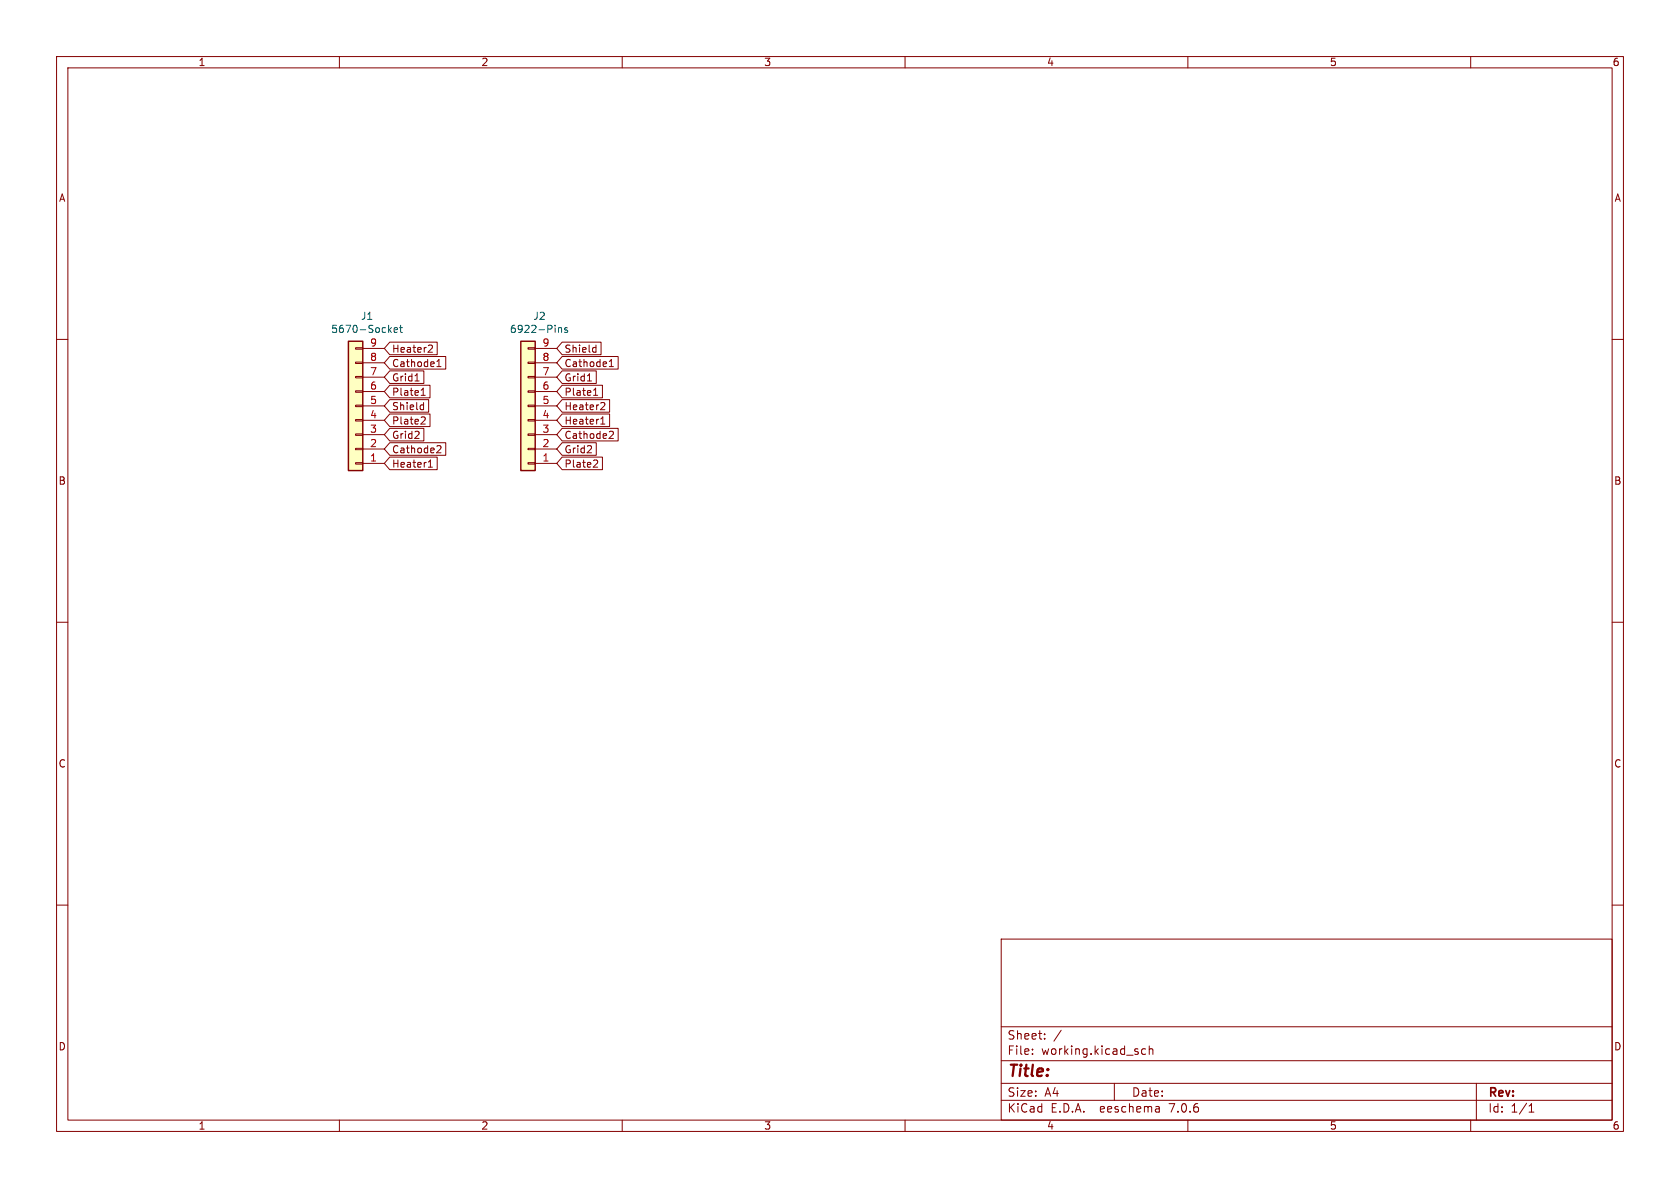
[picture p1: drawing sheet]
<svg xmlns="http://www.w3.org/2000/svg" width="297mm" height="210mm" viewBox="0 0 297 210" stroke-linecap="round" stroke-linejoin="round" font-family="sans-serif">
<g fill="none" stroke="#840000" stroke-width=".18">
<path d="M10 10h277v190h-277zM12 12h273v186h-273zM60 10v2M110 10v2M160 10v2M210 10v2M260 10v2M10 60h2M285 60h2M62.9 61.5h1.2v.2h-1.2zM62.9 64h1.2v.3h-1.2zM62.9 66.5h1.2v.3h-1.2z"/>
<path d="M62.9 69.1h1.2v.2h-1.2zM62.9 71.6h1.2v.3h-1.2zM62.9 74.2h1.2v.2h-1.2zM62.9 76.7h1.2v.3h-1.2zM62.9 79.2h1.2v.3h-1.2zM64.1 79.4h3.8M64.1 76.8h3.8M64.1 74.3h3.8M64.1 71.8h3.8M64.1 69.2h3.8M64.1 66.7h3.8M64.1 64.1h3.8"/>
<path d="M64.1 61.6h3.8M68.9 78.3h9.9v2.2h-9.9l-1-1.1zM68.9 73.2h7.1v2.2h-7.1l-1-1.1zM68.9 75.7h6v2.2h-6l-1-1.1zM68.9 68.1h7.1v2.2h-7.1l-1-1.1zM68.9 60.5h8.4v2.2h-8.4l-1-1.1zM68.9 70.6h6.9v2.3h-6.9l-1-1.1zM68.9 63h9.9v2.2h-9.9l-1-1.1zM68.9 65.6h6v2.2h-6l-1-1.1zM73.3 77.5h.8M73.4 67.3h.7M74 76.4v.4"/>
<path d="M74.5 69.9h.7M74.5 69l.3-.4v1.3M74.5 71.6h.4M74.6 73.7l.5 .1 .1 .3-.8 .9h.8M74.9 72.4h-.4M74.9 71.2v1.2M75.9 61l.4 .1 .2 .3-.8 .9h.8M77.2 64.8h.8M77.2 63.9l.4-.4v1.3M77.3 78.8h.4l.3 .3-.8 .9h.8M93.3 61.5h1.3v.2h-1.3zM93.3 64h1.3v.3h-1.3z"/>
<path d="M93.3 66.5h1.3v.3h-1.3zM93.3 69.1h1.3v.2h-1.3zM93.3 71.6h1.3v.3h-1.3zM93.3 74.2h1.3v.2h-1.3zM93.3 76.7h1.3v.3h-1.3zM93.3 79.2h1.3v.3h-1.3zM94.6 79.4h3.8M94.6 76.8h3.8M94.6 74.3h3.8M94.6 71.8h3.8M94.6 69.2h3.8M94.6 66.7h3.8"/>
<path d="M94.6 64.1h3.8M94.6 61.6h3.8M99.4 65.6h6v2.2h-6l-1-1.1zM99.4 78.3h6v2.2h-6l-1-1.1zM99.4 60.5h6.9v2.2h-6.9l-1-1.1zM99.4 73.2h8.4v2.2h-8.4l-1-1.1zM99.4 70.6h8.4v2.3h-8.4l-1-1.1zM99.4 75.7h9.9v2.2h-9.9l-1-1.1zM99.4 68.1h7.1v2.2h-7.1l-1-1.1zM99.4 63h9.9v2.2h-9.9l-1-1.1zM103.8 67.3h.8M104.5 78.9v.4"/>
<path d="M104.9 69.9h.8M104.9 69l.4-.4v1.3M105 61.4l.4 .1M105.4 61v1.3M105.4 62.2l-.4 .1M106.2 75h.7M106.2 74.1l.4-.4v1.3M106.4 71.2h.4l.1 .3-.8 .9h.8M107.7 64.8h.7M107.7 63.9l.4-.4v1.3M107.8 76.3l.4-.1 .2 .4-.7 .9h.7M62.9 81.8h1.2v.2h-1.2z"/>
<path d="M64.1 81.9h3.8M68.9 80.8h8.4v2.2h-8.4l-1-1.1zM75.7 82.6h.8M75.7 81.7l.4-.4v1.3M93.3 81.8h1.3v.2h-1.3zM94.6 81.9h3.8M99.4 80.8h7.1v2.2h-7.1l-1-1.1zM103.8 80h.8M105.1 81.3l.4 .1 .2 .3-.8 .9h.8M10 110h2M285 110h2M10 160h2"/>
<path d="M285 160h2M177 166h108v32h-108zM60 198v2M110 198v2M160 198v2M177 194.5h108M177 191.5h108M177 187.5h108M177 181.5h108M182.5 186.3v.1M182.5 185.5v.1M184.7 183.6v.1"/>
<path d="M184.7 182.8v.1M187.6 182.1l-1.3 2M197 191.5v3M202.5 185.5l-.4-.1-.3 .3v.4l.2 .2h.5M203.2 185.5l.2-.1 .3 .1 .1 .9M203.2 184.9v1.5M204.9 195.7l.1 .9M205 196.5l-.2 .1M205 196h-.2M210 198v2M260 198v2M261 191.5v6.5"/>
<path d="M270.3 196.6h.9M270.3 195.5l.4-.4v1.5"/>
</g>
<g fill="#ffffc2" stroke="#ffffc2" stroke-width=".18">
<path d="M92.1 60.3h2.5v22.9h-2.5z"/>
<path d="M61.6 60.3h2.5v22.9h-2.5z"/>
</g>
<path d="M61.6 60.3h2.5v22.9h-2.5zM92.1 60.3h2.5v22.9h-2.5z" fill="none" stroke="#840000" stroke-width=".25"/>
<path d="M68.8 58.3l.4 .5M69.2 57.9l-.5 .5M69.7 58.3l.6-.1-.1-.2-.3-.1-.2 .2v.6h.5M70.6 57.9h.5M70.8 57.5v1.1l.3 .2M98.7 57.9v.9M98.7 58l.2-.1 .3 .1 .1 .8M100.3 58l-.3-.1-.2 .2 .1 .2 .4 .1v.3h-.5" fill="none" stroke="#006464" stroke-width=".18"/>
<text font-size="2.8" fill="#840000" x="178" y="190.9">Title:</text>
<g font-size="2.1" fill="#840000">
<text x="178" y="184">Sheet:</text>
<text x="178" y="186.7">File:</text>
<text x="184.1" y="186.7">working.kicad_sch</text>
<text x="178" y="196.9">KiCad</text>
<text x="178" y="194.1">Size:</text>
<text x="184.7" y="194.1">A4</text>
<text x="185.7" y="196.9">E.D.A.</text>
<text x="194.6" y="196.9">eeschema</text>
<text x="200" y="194.1">Date:</text>
<text x="207" y="196.9">7.0.6</text>
<text x="263" y="194.3">Rev:</text>
<text x="263" y="196.9">Id:</text>
<text x="267.1" y="196.9">1/1</text>
</g>
<g font-size="1.8" fill="#840000">
<text x="35" y="11.9">1</text>
<text x="85" y="11.9">2</text>
<text x="135" y="11.9">3</text>
<text x="185" y="11.9">4</text>
<text x="235" y="11.9">5</text>
<text x="285" y="11.9">6</text>
<text x="10.3" y="35.9">A</text>
<text x="285.3" y="35.9">A</text>
<text x="69.2" y="62.5">Heater2</text>
<text x="69.2" y="65.1">Cathode1</text>
<text x="99.7" y="62.5">Shield</text>
<text x="99.7" y="65.1">Cathode1</text>
<text x="69.2" y="70.2">Plate1</text>
<text x="69.2" y="67.6">Grid1</text>
<text x="99.7" y="67.6">Grid1</text>
<text x="99.7" y="70.2">Plate1</text>
<text x="69.2" y="75.2">Plate2</text>
<text x="69.2" y="77.8">Grid2</text>
<text x="69.2" y="72.7">Shield</text>
<text x="99.7" y="75.2">Heater1</text>
<text x="99.7" y="72.7">Heater2</text>
<text x="99.7" y="77.8">Cathode2</text>
<text x="69.2" y="82.9">Heater1</text>
<text x="69.2" y="80.3">Cathode2</text>
<text x="99.7" y="80.3">Grid2</text>
<text x="99.7" y="82.9">Plate2</text>
<text x="10.3" y="85.9">B</text>
<text x="285.3" y="85.9">B</text>
<text x="10.3" y="135.9">C</text>
<text x="285.3" y="135.9">C</text>
<text x="10.3" y="185.9">D</text>
<text x="285.3" y="185.9">D</text>
<text x="35" y="199.9">1</text>
<text x="85" y="199.9">2</text>
<text x="135" y="199.9">3</text>
<text x="185" y="199.9">4</text>
<text x="235" y="199.9">5</text>
<text x="285" y="199.9">6</text>
</g>
<g font-size="1.8" fill="#006464">
<text x="58.4" y="59.1">5670-Socket</text>
<text x="63.7" y="56.7">J1</text>
<text x="90" y="59.1">6922-Pins</text>
<text x="94.2" y="56.7">J2</text>
</g>
<g font-size="1.8" fill="#a90000">
<text x="65.3" y="63.9">8</text>
<text x="65.3" y="61.3">9</text>
<text x="95.8" y="63.9">8</text>
<text x="95.8" y="61.3">9</text>
<text x="65.3" y="71.5">5</text>
<text x="65.3" y="69">6</text>
<text x="65.3" y="66.4">7</text>
<text x="95.8" y="71.5">5</text>
<text x="95.8" y="69">6</text>
<text x="95.8" y="66.4">7</text>
<text x="65.3" y="76.6">3</text>
<text x="65.3" y="74">4</text>
<text x="95.8" y="76.6">3</text>
<text x="95.8" y="74">4</text>
<text x="65.3" y="81.7">1</text>
<text x="65.3" y="79.1">2</text>
<text x="95.8" y="81.7">1</text>
<text x="95.8" y="79.1">2</text>
</g>
</svg>
